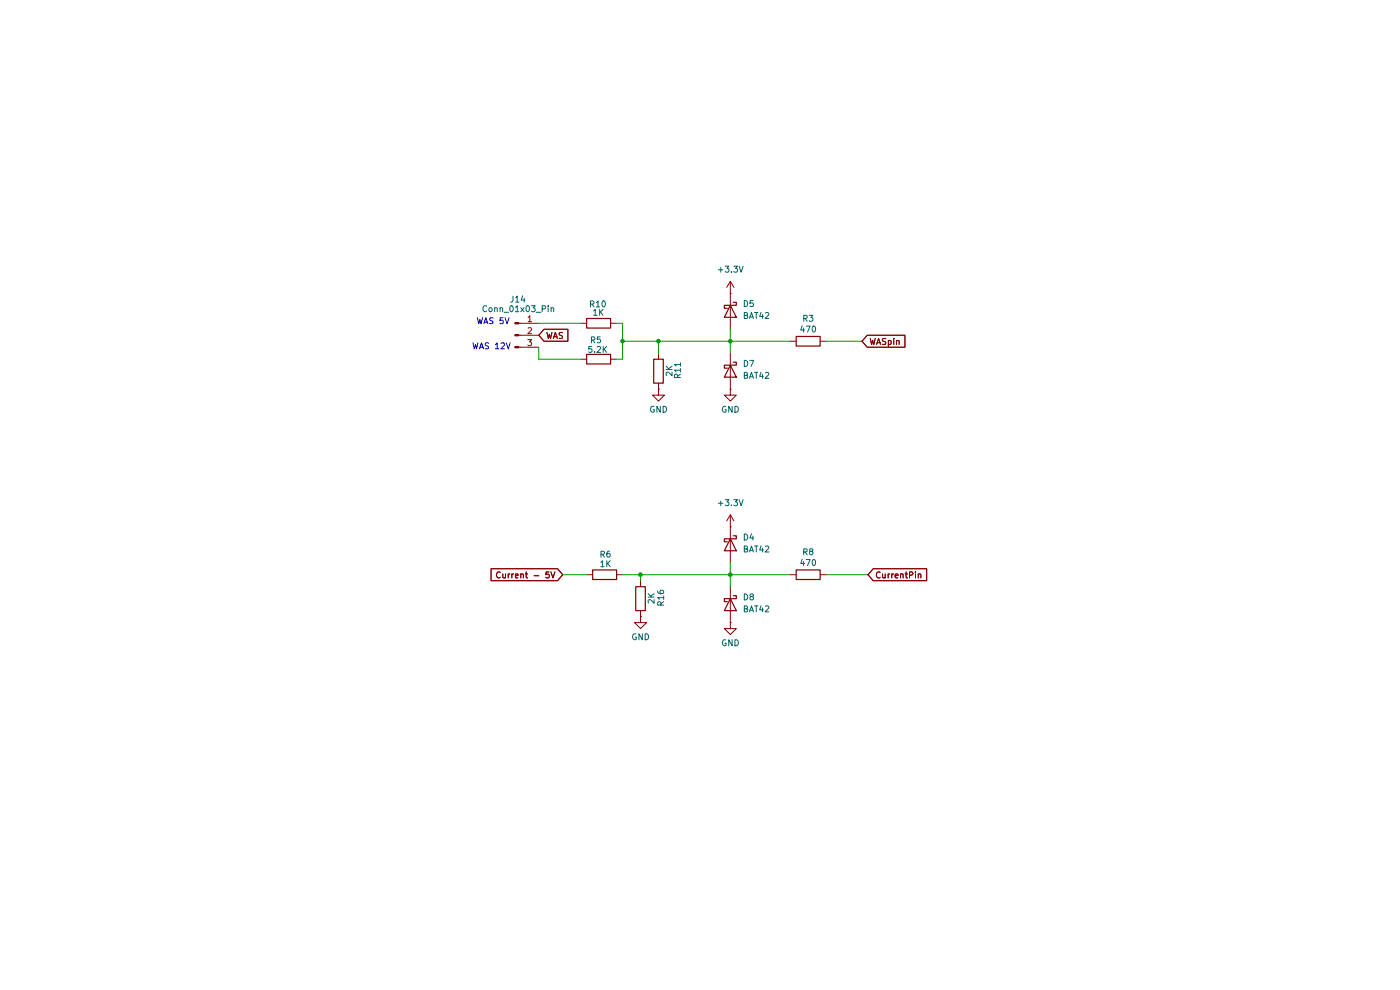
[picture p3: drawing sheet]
(kicad_sch
 (version 20250114)
 (generator "eeschema")
 (generator_version "9.0")
 (paper "A4")
 (title_block
  (title "Analog")
  (date "2025-07-28"))
 (lib_symbols
  (symbol "Connector:Conn_01x03_Pin"
   (pin_names
    (offset 1.016) (hide yes)) (exclude_from_sim no) (in_bom yes) (on_board yes)
   (property "Reference" "J" (at 0 5.08 0) (effects (font (size 1.27 1.27))))
   (property "Value" "Conn_01x03_Pin" (at 0 -5.08 0) (effects (font (size 1.27 1.27))))
   (property "Footprint" "" (at 0 0 0) (effects (font (size 1.27 1.27)) (hide yes)))
   (property "Datasheet" "~" (at 0 0 0) (effects (font (size 1.27 1.27)) (hide yes)))
   (property "Description" "Generic connector, single row, 01x03, script generated" (at 0 0 0) (effects (font (size 1.27 1.27)) (hide yes)))
   (property "ki_locked" "" (at 0 0 0) (effects (font (size 1.27 1.27))))
   (symbol "Conn_01x03_Pin_1_1"
    (rectangle (start 0.8636 2.667) (end 0 2.413) (stroke (width 0.1524) (type default)) (fill (type outline)))
    (rectangle (start 0.8636 0.127) (end 0 -0.127) (stroke (width 0.1524) (type default)) (fill (type outline)))
    (rectangle (start 0.8636 -2.413) (end 0 -2.667) (stroke (width 0.1524) (type default)) (fill (type outline)))
    (polyline (pts (xy 1.27 2.54) (xy 0.8636 2.54)) (stroke (width 0.1524) (type default)) (fill (type none)))
    (polyline (pts (xy 1.27 0) (xy 0.8636 0)) (stroke (width 0.1524) (type default)) (fill (type none)))
    (polyline (pts (xy 1.27 -2.54) (xy 0.8636 -2.54)) (stroke (width 0.1524) (type default)) (fill (type none)))
    (pin passive line (at 5.08 2.54 180) (length 3.81) (name "Pin_1" (effects (font (size 1.27 1.27)))) (number "1" (effects (font (size 1.27 1.27)))))
    (pin passive line (at 5.08 0 180) (length 3.81) (name "Pin_2" (effects (font (size 1.27 1.27)))) (number "2" (effects (font (size 1.27 1.27)))))
    (pin passive line (at 5.08 -2.54 180) (length 3.81) (name "Pin_3" (effects (font (size 1.27 1.27)))) (number "3" (effects (font (size 1.27 1.27))))))
   (embedded_fonts no))
  (symbol "Device:R"
   (pin_numbers (hide yes))
   (pin_names
    (offset 0)) (exclude_from_sim no) (in_bom yes) (on_board yes)
   (property "Reference" "R" (at 2.032 0 90) (effects (font (size 1.27 1.27))))
   (property "Value" "R" (at 0 0 90) (effects (font (size 1.27 1.27))))
   (property "Footprint" "" (at -1.778 0 90) (effects (font (size 1.27 1.27)) (hide yes)))
   (property "Datasheet" "~" (at 0 0 0) (effects (font (size 1.27 1.27)) (hide yes)))
   (property "Description" "Resistor" (at 0 0 0) (effects (font (size 1.27 1.27)) (hide yes)))
   (symbol "R_0_1"
    (rectangle (start -1.016 -2.54) (end 1.016 2.54) (stroke (width 0.254) (type default)) (fill (type none))))
   (symbol "R_1_1"
    (pin passive line (at 0 3.81 270) (length 1.27) (name "~" (effects (font (size 1.27 1.27)))) (number "1" (effects (font (size 1.27 1.27)))))
    (pin passive line (at 0 -3.81 90) (length 1.27) (name "~" (effects (font (size 1.27 1.27)))) (number "2" (effects (font (size 1.27 1.27))))))
   (embedded_fonts no))
  (symbol "Diode:BAT42"
   (pin_numbers (hide yes))
   (pin_names
    (offset 1.016) (hide yes)) (exclude_from_sim no) (in_bom yes) (on_board yes)
   (property "Reference" "D" (at 0 2.54 0) (effects (font (size 1.27 1.27))))
   (property "Value" "BAT42" (at 0 -2.54 0) (effects (font (size 1.27 1.27))))
   (property "Footprint" "Diode_THT:D_DO-35_SOD27_P7.62mm_Horizontal" (at 0 -4.445 0) (effects (font (size 1.27 1.27)) (hide yes)))
   (property "Datasheet" "http://www.vishay.com/docs/85660/bat42.pdf" (at 0 0 0) (effects (font (size 1.27 1.27)) (hide yes)))
   (property "Description" "30V 0.2A Small Signal Schottky Diode, DO-35" (at 0 0 0) (effects (font (size 1.27 1.27)) (hide yes)))
   (symbol "BAT42_0_1"
    (polyline (pts (xy -1.905 0.635) (xy -1.905 1.27) (xy -1.27 1.27) (xy -1.27 -1.27) (xy -0.635 -1.27) (xy -0.635 -0.635)) (stroke (width 0.254) (type default)) (fill (type none)))
    (polyline (pts (xy 1.27 1.27) (xy 1.27 -1.27) (xy -1.27 0) (xy 1.27 1.27)) (stroke (width 0.254) (type default)) (fill (type none)))
    (polyline (pts (xy 1.27 0) (xy -1.27 0)) (stroke (width 0) (type default)) (fill (type none))))
   (symbol "BAT42_1_1"
    (pin passive line (at -3.81 0 0) (length 2.54) (name "K" (effects (font (size 1.27 1.27)))) (number "1" (effects (font (size 1.27 1.27)))))
    (pin passive line (at 3.81 0 180) (length 2.54) (name "A" (effects (font (size 1.27 1.27)))) (number "2" (effects (font (size 1.27 1.27))))))
   (embedded_fonts no))
  (symbol "power:+3.3V"
   (power)
   (pin_numbers (hide yes))
   (pin_names
    (offset 0) (hide yes)) (exclude_from_sim no) (in_bom yes) (on_board yes)
   (property "Reference" "#PWR" (at 0 -3.81 0) (effects (font (size 1.27 1.27)) (hide yes)))
   (property "Value" "+3.3V" (at 0 3.556 0) (effects (font (size 1.27 1.27))))
   (property "Footprint" "" (at 0 0 0) (effects (font (size 1.27 1.27)) (hide yes)))
   (property "Datasheet" "" (at 0 0 0) (effects (font (size 1.27 1.27)) (hide yes)))
   (property "Description" "Power symbol creates a global label with name \"+3.3V\"" (at 0 0 0) (effects (font (size 1.27 1.27)) (hide yes)))
   (symbol "+3.3V_0_1"
    (polyline (pts (xy -0.762 1.27) (xy 0 2.54)) (stroke (width 0) (type default)) (fill (type none)))
    (polyline (pts (xy 0 2.54) (xy 0.762 1.27)) (stroke (width 0) (type default)) (fill (type none)))
    (polyline (pts (xy 0 0) (xy 0 2.54)) (stroke (width 0) (type default)) (fill (type none))))
   (symbol "+3.3V_1_1"
    (pin power_in line (at 0 0 90) (length 0) (name "~" (effects (font (size 1.27 1.27)))) (number "1" (effects (font (size 1.27 1.27))))))
   (embedded_fonts no))
  (symbol "power:GND"
   (power)
   (pin_numbers (hide yes))
   (pin_names
    (offset 0) (hide yes)) (exclude_from_sim no) (in_bom yes) (on_board yes)
   (property "Reference" "#PWR" (at 0 -6.35 0) (effects (font (size 1.27 1.27)) (hide yes)))
   (property "Value" "GND" (at 0 -3.81 0) (effects (font (size 1.27 1.27))))
   (property "Footprint" "" (at 0 0 0) (effects (font (size 1.27 1.27)) (hide yes)))
   (property "Datasheet" "" (at 0 0 0) (effects (font (size 1.27 1.27)) (hide yes)))
   (property "Description" "Power symbol creates a global label with name \"GND\" , ground" (at 0 0 0) (effects (font (size 1.27 1.27)) (hide yes)))
   (symbol "GND_0_1"
    (polyline (pts (xy 0 0) (xy 0 -1.27) (xy 1.27 -1.27) (xy 0 -2.54) (xy -1.27 -1.27) (xy 0 -1.27)) (stroke (width 0) (type default)) (fill (type none))))
   (symbol "GND_1_1"
    (pin power_in line (at 0 0 270) (length 0) (name "~" (effects (font (size 1.27 1.27)))) (number "1" (effects (font (size 1.27 1.27))))))
   (embedded_fonts no)))
 (text "WAS 12V"
  (exclude_from_sim no)
  (at 108.458 74.422 0)
  (effects (font (size 1.27 1.27)) (justify right bottom)))
 (text "WAS 5V"
  (exclude_from_sim no)
  (at 108.204 69.088 0)
  (effects (font (size 1.27 1.27)) (justify right bottom)))
 (junction
  (at 154.94 121.92)
  (diameter 0)
  (color 0 0 0 0))
 (junction
  (at 154.94 72.39)
  (diameter 0)
  (color 0 0 0 0))
 (junction
  (at 135.89 121.92)
  (diameter 0)
  (color 0 0 0 0))
 (junction
  (at 132.08 72.39)
  (diameter 0)
  (color 0 0 0 0))
 (junction
  (at 139.7 72.39)
  (diameter 0)
  (color 0 0 0 0))
 (wire
  (pts (xy 154.94 72.39) (xy 167.64 72.39))
  (stroke (width 0) (type default)))
 (wire
  (pts (xy 154.94 121.92) (xy 154.94 124.46))
  (stroke (width 0) (type default)))
 (wire
  (pts (xy 132.08 72.39) (xy 139.7 72.39))
  (stroke (width 0) (type default)))
 (wire
  (pts (xy 130.81 68.58) (xy 132.08 68.58))
  (stroke (width 0) (type default)))
 (wire
  (pts (xy 123.19 76.2) (xy 114.3 76.2))
  (stroke (width 0) (type default)))
 (wire
  (pts (xy 132.08 76.2) (xy 132.08 72.39))
  (stroke (width 0) (type default)))
 (wire
  (pts (xy 135.89 121.92) (xy 154.94 121.92))
  (stroke (width 0) (type default)))
 (wire
  (pts (xy 119.38 121.92) (xy 124.46 121.92))
  (stroke (width 0) (type default)))
 (wire
  (pts (xy 139.7 72.39) (xy 154.94 72.39))
  (stroke (width 0) (type default)))
 (wire
  (pts (xy 154.94 119.38) (xy 154.94 121.92))
  (stroke (width 0) (type default)))
 (wire
  (pts (xy 154.94 69.85) (xy 154.94 72.39))
  (stroke (width 0) (type default)))
 (wire
  (pts (xy 132.08 72.39) (xy 132.08 68.58))
  (stroke (width 0) (type default)))
 (wire
  (pts (xy 175.26 72.39) (xy 182.88 72.39))
  (stroke (width 0) (type default)))
 (wire
  (pts (xy 139.7 72.39) (xy 139.7 74.93))
  (stroke (width 0) (type default)))
 (wire
  (pts (xy 114.3 68.58) (xy 123.19 68.58))
  (stroke (width 0) (type default)))
 (wire
  (pts (xy 132.08 121.92) (xy 135.89 121.92))
  (stroke (width 0) (type default)))
 (wire
  (pts (xy 130.81 76.2) (xy 132.08 76.2))
  (stroke (width 0) (type default)))
 (wire
  (pts (xy 154.94 121.92) (xy 167.64 121.92))
  (stroke (width 0) (type default)))
 (wire
  (pts (xy 135.89 121.92) (xy 135.89 123.19))
  (stroke (width 0) (type default)))
 (wire
  (pts (xy 114.3 76.2) (xy 114.3 73.66))
  (stroke (width 0) (type default)))
 (wire
  (pts (xy 175.26 121.92) (xy 184.15 121.92))
  (stroke (width 0) (type default)))
 (wire
  (pts (xy 154.94 72.39) (xy 154.94 74.93))
  (stroke (width 0) (type default)))
 (global_label "CurrentPin"
  (shape input)
  (at 184.15 121.92 0)
  (fields_autoplaced yes)
  (effects (font (size 1.27 1.27)) (justify left))
  (property "Intersheetrefs" "${INTERSHEET_REFS}" (at 197.1137 121.92 0) (effects (font (size 1.27 1.27)) (justify left) (hide yes))))
 (global_label "Current - 5V"
  (shape input)
  (at 119.38 121.92 180)
  (fields_autoplaced yes)
  (effects (font (size 1.27 1.27)) (justify right))
  (property "Intersheetrefs" "${INTERSHEET_REFS}" (at 103.6344 121.92 0) (effects (font (size 1.27 1.27)) (justify right) (hide yes))))
 (global_label "WAS"
  (shape input)
  (at 114.3 71.12 0)
  (fields_autoplaced yes)
  (effects (font (size 1.27 1.27)) (justify left))
  (property "Intersheetrefs" "${INTERSHEET_REFS}" (at 121.0347 71.12 0) (effects (font (size 1.27 1.27)) (justify left) (hide yes))))
 (global_label "WASpin"
  (shape input)
  (at 182.88 72.39 0)
  (fields_autoplaced yes)
  (effects (font (size 1.27 1.27)) (justify left))
  (property "Intersheetrefs" "${INTERSHEET_REFS}" (at 192.5175 72.39 0) (effects (font (size 1.27 1.27)) (justify left) (hide yes))))
 (symbol
  (lib_id "power:+3.3V")
  (at 154.94 62.23 0)
  (unit 1)
  (exclude_from_sim no)
  (in_bom yes)
  (on_board yes)
  (dnp no)
  (fields_autoplaced yes)
  (property "Reference" "#PWR029" (at 154.94 66.04 0) (effects (font (size 1.27 1.27)) (hide yes)))
  (property "Value" "+3.3V" (at 154.94 57.15 0) (effects (font (size 1.27 1.27))))
  (property "Footprint" "" (at 154.94 62.23 0) (effects (font (size 1.27 1.27)) (hide yes)))
  (property "Datasheet" "" (at 154.94 62.23 0) (effects (font (size 1.27 1.27)) (hide yes)))
  (property "Description" "Power symbol creates a global label with name \"+3.3V\"" (at 154.94 62.23 0) (effects (font (size 1.27 1.27)) (hide yes)))
  (pin "1"))
 (symbol
  (lib_id "power:GND")
  (at 154.94 132.08 0)
  (unit 1)
  (exclude_from_sim no)
  (in_bom yes)
  (on_board yes)
  (dnp no)
  (property "Reference" "#PWR032" (at 154.94 138.43 0) (effects (font (size 1.27 1.27)) (hide yes)))
  (property "Value" "GND" (at 154.94 136.398 0) (effects (font (size 1.27 1.27))))
  (property "Footprint" "" (at 154.94 132.08 0) (effects (font (size 1.27 1.27)) (hide yes)))
  (property "Datasheet" "" (at 154.94 132.08 0) (effects (font (size 1.27 1.27)) (hide yes)))
  (property "Description" "Power symbol creates a global label with name \"GND\" , ground" (at 154.94 132.08 0) (effects (font (size 1.27 1.27)) (hide yes)))
  (pin "1"))
 (symbol
  (lib_id "Diode:BAT42")
  (at 154.94 128.27 270)
  (unit 1)
  (exclude_from_sim no)
  (in_bom yes)
  (on_board yes)
  (dnp no)
  (fields_autoplaced yes)
  (property "Reference" "D8" (at 157.48 126.6824 90) (effects (font (size 1.27 1.27)) (justify left)))
  (property "Value" "BAT42" (at 157.48 129.2224 90) (effects (font (size 1.27 1.27)) (justify left)))
  (property "Footprint" "Diode_SMD:D_SOD-123" (at 150.495 128.27 0) (effects (font (size 1.27 1.27)) (hide yes)))
  (property "Datasheet" "http://www.vishay.com/docs/85660/bat42.pdf" (at 154.94 128.27 0) (effects (font (size 1.27 1.27)) (hide yes)))
  (property "Description" "30V 0.2A Small Signal Schottky Diode, DO-35" (at 154.94 128.27 0) (effects (font (size 1.27 1.27)) (hide yes)))
  (pin "2")
  (pin "1"))
 (symbol
  (lib_id "Diode:BAT42")
  (at 154.94 66.04 270)
  (unit 1)
  (exclude_from_sim no)
  (in_bom yes)
  (on_board yes)
  (dnp no)
  (fields_autoplaced yes)
  (property "Reference" "D5" (at 157.48 64.4524 90) (effects (font (size 1.27 1.27)) (justify left)))
  (property "Value" "BAT42" (at 157.48 66.9924 90) (effects (font (size 1.27 1.27)) (justify left)))
  (property "Footprint" "Diode_SMD:D_SOD-123" (at 150.495 66.04 0) (effects (font (size 1.27 1.27)) (hide yes)))
  (property "Datasheet" "http://www.vishay.com/docs/85660/bat42.pdf" (at 154.94 66.04 0) (effects (font (size 1.27 1.27)) (hide yes)))
  (property "Description" "30V 0.2A Small Signal Schottky Diode, DO-35" (at 154.94 66.04 0) (effects (font (size 1.27 1.27)) (hide yes)))
  (pin "2")
  (pin "1"))
 (symbol
  (lib_id "Device:R")
  (at 171.45 72.39 90)
  (unit 1)
  (exclude_from_sim no)
  (in_bom yes)
  (on_board yes)
  (dnp no)
  (property "Reference" "R3" (at 171.45 67.564 90) (effects (font (size 1.27 1.27))))
  (property "Value" "470" (at 171.45 69.85 90) (effects (font (size 1.27 1.27))))
  (property "Footprint" "Resistor_SMD:R_0603_1608Metric" (at 171.45 74.168 90) (effects (font (size 1.27 1.27)) (hide yes)))
  (property "Datasheet" "~" (at 171.45 72.39 0) (effects (font (size 1.27 1.27)) (hide yes)))
  (property "Description" "Resistor" (at 171.45 72.39 0) (effects (font (size 1.27 1.27)) (hide yes)))
  (pin "1")
  (pin "2"))
 (symbol
  (lib_id "Device:R")
  (at 127 68.58 90)
  (unit 1)
  (exclude_from_sim no)
  (in_bom yes)
  (on_board yes)
  (dnp no)
  (property "Reference" "R10" (at 128.778 64.516 90) (effects (font (size 1.27 1.27)) (justify left)))
  (property "Value" "1K" (at 128.27 66.294 90) (effects (font (size 1.27 1.27)) (justify left)))
  (property "Footprint" "Resistor_SMD:R_0603_1608Metric" (at 127 70.358 90) (effects (font (size 1.27 1.27)) (hide yes)))
  (property "Datasheet" "~" (at 127 68.58 0) (effects (font (size 1.27 1.27)) (hide yes)))
  (property "Description" "Resistor" (at 127 68.58 0) (effects (font (size 1.27 1.27)) (hide yes)))
  (pin "1")
  (pin "2"))
 (symbol
  (lib_id "Connector:Conn_01x03_Pin")
  (at 109.22 71.12 0)
  (unit 1)
  (exclude_from_sim no)
  (in_bom yes)
  (on_board yes)
  (dnp no)
  (property "Reference" "J14" (at 109.855 63.5 0) (effects (font (size 1.27 1.27))))
  (property "Value" "Conn_01x03_Pin" (at 109.982 65.532 0) (effects (font (size 1.27 1.27))))
  (property "Footprint" "Connector_PinHeader_2.54mm:PinHeader_1x03_P2.54mm_Vertical" (at 109.22 71.12 0) (effects (font (size 1.27 1.27)) (hide yes)))
  (property "Datasheet" "~" (at 109.22 71.12 0) (effects (font (size 1.27 1.27)) (hide yes)))
  (property "Description" "Generic connector, single row, 01x03, script generated" (at 109.22 71.12 0) (effects (font (size 1.27 1.27)) (hide yes)))
  (pin "2")
  (pin "3")
  (pin "1"))
 (symbol
  (lib_id "power:GND")
  (at 139.7 82.55 0)
  (unit 1)
  (exclude_from_sim no)
  (in_bom yes)
  (on_board yes)
  (dnp no)
  (property "Reference" "#PWR070" (at 139.7 88.9 0) (effects (font (size 1.27 1.27)) (hide yes)))
  (property "Value" "GND" (at 139.7 86.868 0) (effects (font (size 1.27 1.27))))
  (property "Footprint" "" (at 139.7 82.55 0) (effects (font (size 1.27 1.27)) (hide yes)))
  (property "Datasheet" "" (at 139.7 82.55 0) (effects (font (size 1.27 1.27)) (hide yes)))
  (property "Description" "Power symbol creates a global label with name \"GND\" , ground" (at 139.7 82.55 0) (effects (font (size 1.27 1.27)) (hide yes)))
  (pin "1"))
 (symbol
  (lib_id "Diode:BAT42")
  (at 154.94 115.57 270)
  (unit 1)
  (exclude_from_sim no)
  (in_bom yes)
  (on_board yes)
  (dnp no)
  (fields_autoplaced yes)
  (property "Reference" "D4" (at 157.48 113.9824 90) (effects (font (size 1.27 1.27)) (justify left)))
  (property "Value" "BAT42" (at 157.48 116.5224 90) (effects (font (size 1.27 1.27)) (justify left)))
  (property "Footprint" "Diode_SMD:D_SOD-123" (at 150.495 115.57 0) (effects (font (size 1.27 1.27)) (hide yes)))
  (property "Datasheet" "http://www.vishay.com/docs/85660/bat42.pdf" (at 154.94 115.57 0) (effects (font (size 1.27 1.27)) (hide yes)))
  (property "Description" "30V 0.2A Small Signal Schottky Diode, DO-35" (at 154.94 115.57 0) (effects (font (size 1.27 1.27)) (hide yes)))
  (pin "2")
  (pin "1"))
 (symbol
  (lib_id "power:GND")
  (at 154.94 82.55 0)
  (unit 1)
  (exclude_from_sim no)
  (in_bom yes)
  (on_board yes)
  (dnp no)
  (property "Reference" "#PWR017" (at 154.94 88.9 0) (effects (font (size 1.27 1.27)) (hide yes)))
  (property "Value" "GND" (at 154.94 86.868 0) (effects (font (size 1.27 1.27))))
  (property "Footprint" "" (at 154.94 82.55 0) (effects (font (size 1.27 1.27)) (hide yes)))
  (property "Datasheet" "" (at 154.94 82.55 0) (effects (font (size 1.27 1.27)) (hide yes)))
  (property "Description" "Power symbol creates a global label with name \"GND\" , ground" (at 154.94 82.55 0) (effects (font (size 1.27 1.27)) (hide yes)))
  (pin "1"))
 (symbol
  (lib_id "Device:R")
  (at 139.7 78.74 0)
  (unit 1)
  (exclude_from_sim no)
  (in_bom yes)
  (on_board yes)
  (dnp no)
  (property "Reference" "R11" (at 143.764 80.518 90) (effects (font (size 1.27 1.27)) (justify left)))
  (property "Value" "2K" (at 141.986 80.01 90) (effects (font (size 1.27 1.27)) (justify left)))
  (property "Footprint" "Resistor_SMD:R_0603_1608Metric" (at 137.922 78.74 90) (effects (font (size 1.27 1.27)) (hide yes)))
  (property "Datasheet" "~" (at 139.7 78.74 0) (effects (font (size 1.27 1.27)) (hide yes)))
  (property "Description" "Resistor" (at 139.7 78.74 0) (effects (font (size 1.27 1.27)) (hide yes)))
  (pin "1")
  (pin "2"))
 (symbol
  (lib_id "Device:R")
  (at 128.27 121.92 90)
  (unit 1)
  (exclude_from_sim no)
  (in_bom yes)
  (on_board yes)
  (dnp no)
  (property "Reference" "R6" (at 129.794 117.602 90) (effects (font (size 1.27 1.27)) (justify left)))
  (property "Value" "1K" (at 129.794 119.634 90) (effects (font (size 1.27 1.27)) (justify left)))
  (property "Footprint" "Resistor_SMD:R_0603_1608Metric" (at 128.27 123.698 90) (effects (font (size 1.27 1.27)) (hide yes)))
  (property "Datasheet" "~" (at 128.27 121.92 0) (effects (font (size 1.27 1.27)) (hide yes)))
  (property "Description" "Resistor" (at 128.27 121.92 0) (effects (font (size 1.27 1.27)) (hide yes)))
  (pin "1")
  (pin "2"))
 (symbol
  (lib_id "power:+3.3V")
  (at 154.94 111.76 0)
  (unit 1)
  (exclude_from_sim no)
  (in_bom yes)
  (on_board yes)
  (dnp no)
  (fields_autoplaced yes)
  (property "Reference" "#PWR030" (at 154.94 115.57 0) (effects (font (size 1.27 1.27)) (hide yes)))
  (property "Value" "+3.3V" (at 154.94 106.68 0) (effects (font (size 1.27 1.27))))
  (property "Footprint" "" (at 154.94 111.76 0) (effects (font (size 1.27 1.27)) (hide yes)))
  (property "Datasheet" "" (at 154.94 111.76 0) (effects (font (size 1.27 1.27)) (hide yes)))
  (property "Description" "Power symbol creates a global label with name \"+3.3V\"" (at 154.94 111.76 0) (effects (font (size 1.27 1.27)) (hide yes)))
  (pin "1"))
 (symbol
  (lib_id "Device:R")
  (at 135.89 127 0)
  (unit 1)
  (exclude_from_sim no)
  (in_bom yes)
  (on_board yes)
  (dnp no)
  (property "Reference" "R16" (at 140.208 128.778 90) (effects (font (size 1.27 1.27)) (justify left)))
  (property "Value" "2K" (at 138.176 128.27 90) (effects (font (size 1.27 1.27)) (justify left)))
  (property "Footprint" "Resistor_SMD:R_0603_1608Metric" (at 134.112 127 90) (effects (font (size 1.27 1.27)) (hide yes)))
  (property "Datasheet" "~" (at 135.89 127 0) (effects (font (size 1.27 1.27)) (hide yes)))
  (property "Description" "Resistor" (at 135.89 127 0) (effects (font (size 1.27 1.27)) (hide yes)))
  (pin "1")
  (pin "2"))
 (symbol
  (lib_id "Device:R")
  (at 127 76.2 90)
  (unit 1)
  (exclude_from_sim no)
  (in_bom yes)
  (on_board yes)
  (dnp no)
  (property "Reference" "R5" (at 127.762 72.136 90) (effects (font (size 1.27 1.27)) (justify left)))
  (property "Value" "5.2K" (at 129.032 74.168 90) (effects (font (size 1.27 1.27)) (justify left)))
  (property "Footprint" "Resistor_SMD:R_0603_1608Metric" (at 127 77.978 90) (effects (font (size 1.27 1.27)) (hide yes)))
  (property "Datasheet" "~" (at 127 76.2 0) (effects (font (size 1.27 1.27)) (hide yes)))
  (property "Description" "Resistor" (at 127 76.2 0) (effects (font (size 1.27 1.27)) (hide yes)))
  (pin "1")
  (pin "2"))
 (symbol
  (lib_id "Device:R")
  (at 171.45 121.92 90)
  (unit 1)
  (exclude_from_sim no)
  (in_bom yes)
  (on_board yes)
  (dnp no)
  (property "Reference" "R8" (at 171.45 117.094 90) (effects (font (size 1.27 1.27))))
  (property "Value" "470" (at 171.45 119.38 90) (effects (font (size 1.27 1.27))))
  (property "Footprint" "Resistor_SMD:R_0603_1608Metric" (at 171.45 123.698 90) (effects (font (size 1.27 1.27)) (hide yes)))
  (property "Datasheet" "~" (at 171.45 121.92 0) (effects (font (size 1.27 1.27)) (hide yes)))
  (property "Description" "Resistor" (at 171.45 121.92 0) (effects (font (size 1.27 1.27)) (hide yes)))
  (pin "1")
  (pin "2"))
 (symbol
  (lib_id "power:GND")
  (at 135.89 130.81 0)
  (unit 1)
  (exclude_from_sim no)
  (in_bom yes)
  (on_board yes)
  (dnp no)
  (property "Reference" "#PWR071" (at 135.89 137.16 0) (effects (font (size 1.27 1.27)) (hide yes)))
  (property "Value" "GND" (at 135.89 135.128 0) (effects (font (size 1.27 1.27))))
  (property "Footprint" "" (at 135.89 130.81 0) (effects (font (size 1.27 1.27)) (hide yes)))
  (property "Datasheet" "" (at 135.89 130.81 0) (effects (font (size 1.27 1.27)) (hide yes)))
  (property "Description" "Power symbol creates a global label with name \"GND\" , ground" (at 135.89 130.81 0) (effects (font (size 1.27 1.27)) (hide yes)))
  (pin "1"))
 (symbol
  (lib_id "Diode:BAT42")
  (at 154.94 78.74 270)
  (unit 1)
  (exclude_from_sim no)
  (in_bom yes)
  (on_board yes)
  (dnp no)
  (fields_autoplaced yes)
  (property "Reference" "D7" (at 157.48 77.1524 90) (effects (font (size 1.27 1.27)) (justify left)))
  (property "Value" "BAT42" (at 157.48 79.6924 90) (effects (font (size 1.27 1.27)) (justify left)))
  (property "Footprint" "Diode_SMD:D_SOD-123" (at 150.495 78.74 0) (effects (font (size 1.27 1.27)) (hide yes)))
  (property "Datasheet" "http://www.vishay.com/docs/85660/bat42.pdf" (at 154.94 78.74 0) (effects (font (size 1.27 1.27)) (hide yes)))
  (property "Description" "30V 0.2A Small Signal Schottky Diode, DO-35" (at 154.94 78.74 0) (effects (font (size 1.27 1.27)) (hide yes)))
  (pin "2")
  (pin "1")))
